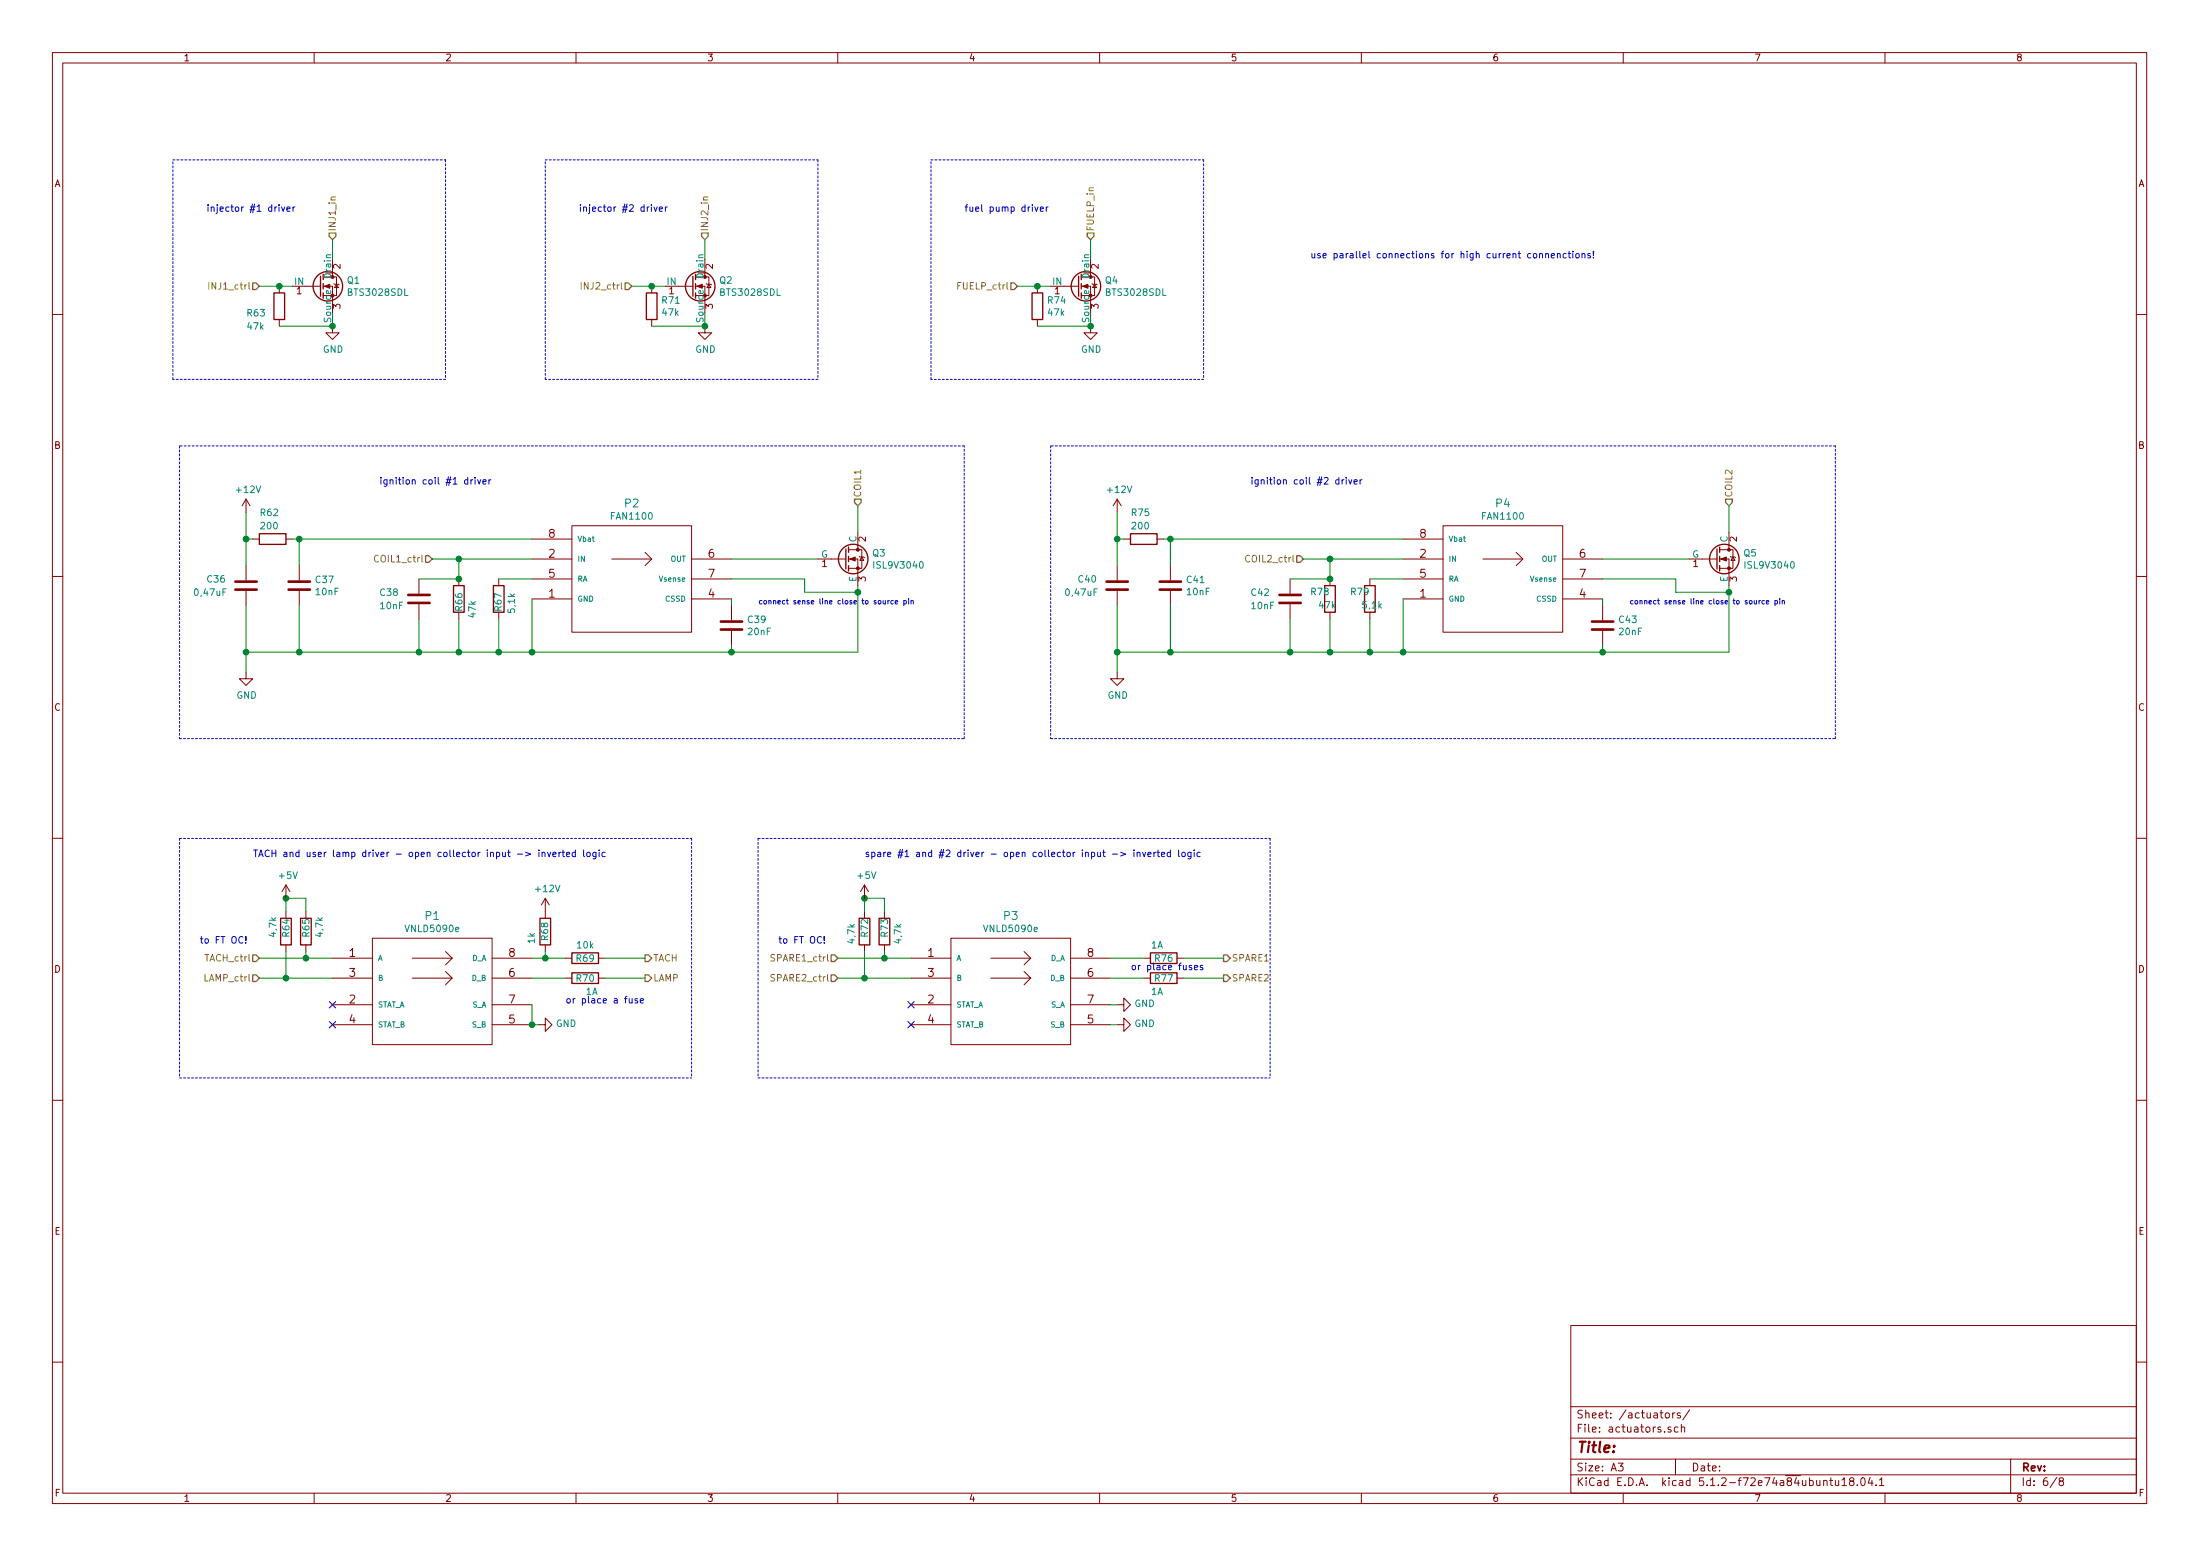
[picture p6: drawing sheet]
EESchema Schematic File Version 4
LIBS:Tuareg-cache
EELAYER 29 0
EELAYER END
$Descr A3 16535 11693
encoding utf-8
Sheet 6 8
Title ""
Date ""
Rev ""
Comp ""
Comment1 ""
Comment2 ""
Comment3 ""
Comment4 ""
$EndDescr
Text Notes 1550 1600 0    50   ~ 0
injector #1 driver
Text HLabel 2500 1800 1    50   Input ~ 0
INJ1_in
Wire Wire Line
	2500 1800 2500 1950
$Comp
L power:GND #PWR040
U 1 1
P 2500 2450
F 0 "#PWR040" H 2500 2200 50  0001 C CNN
F 1 "GND" H 2505 2277 50  0000 C CNN
F 2 "" H 2500 2450 50  0001 C CNN
F 3 "" H 2500 2450 50  0001 C CNN
	1    2500 2450
	1    0    0    -1  
$EndComp
$Comp
L Device:R R63
U 1 1
P 2100 2300
F 0 "R63" H 1850 2250 50  0000 L CNN
F 1 "47k" H 1850 2150 50  0000 L CNN
F 2 "Resistor_SMD:R_0805_2012Metric" V 2030 2300 50  0001 C CNN
F 3 "~" H 2100 2300 50  0001 C CNN
F 4 "71-CRCW080547K0FKEAC" H 2100 2300 50  0001 C CNN "Mouser"
	1    2100 2300
	1    0    0    -1  
$EndComp
Wire Wire Line
	2200 2150 2100 2150
Wire Wire Line
	2100 2450 2500 2450
Wire Wire Line
	2500 2350 2500 2450
Connection ~ 2500 2450
Wire Wire Line
	2100 2150 1950 2150
Connection ~ 2100 2150
Text HLabel 1950 2150 0    50   Input ~ 0
INJ1_ctrl
Wire Notes Line
	1300 1200 3350 1200
Wire Notes Line
	3350 1200 3350 2850
Wire Notes Line
	3350 2850 1300 2850
Wire Notes Line
	1300 2850 1300 1200
Text Notes 4350 1600 0    50   ~ 0
injector #2 driver
Text HLabel 5300 1800 1    50   Input ~ 0
INJ2_in
Wire Wire Line
	5300 1800 5300 1950
$Comp
L power:GND #PWR043
U 1 1
P 5300 2450
F 0 "#PWR043" H 5300 2200 50  0001 C CNN
F 1 "GND" H 5305 2277 50  0000 C CNN
F 2 "" H 5300 2450 50  0001 C CNN
F 3 "" H 5300 2450 50  0001 C CNN
	1    5300 2450
	1    0    0    -1  
$EndComp
$Comp
L Device:R R71
U 1 1
P 4900 2300
F 0 "R71" H 4970 2346 50  0000 L CNN
F 1 "47k" H 4970 2255 50  0000 L CNN
F 2 "Resistor_SMD:R_0805_2012Metric" V 4830 2300 50  0001 C CNN
F 3 "~" H 4900 2300 50  0001 C CNN
F 4 "71-CRCW080547K0FKEAC" H 4900 2300 50  0001 C CNN "Mouser"
	1    4900 2300
	1    0    0    -1  
$EndComp
Wire Wire Line
	5000 2150 4900 2150
Wire Wire Line
	4900 2450 5300 2450
Wire Wire Line
	5300 2350 5300 2450
Connection ~ 5300 2450
Wire Wire Line
	4900 2150 4750 2150
Connection ~ 4900 2150
Text HLabel 4750 2150 0    50   Input ~ 0
INJ2_ctrl
Wire Notes Line
	4100 1200 6150 1200
Wire Notes Line
	6150 1200 6150 2850
Wire Notes Line
	6150 2850 4100 2850
Wire Notes Line
	4100 2850 4100 1200
Text Notes 7250 1600 0    50   ~ 0
fuel pump driver
Text HLabel 8200 1800 1    50   Input ~ 0
FUELP_in
Wire Wire Line
	8200 1800 8200 1950
$Comp
L power:GND #PWR045
U 1 1
P 8200 2450
F 0 "#PWR045" H 8200 2200 50  0001 C CNN
F 1 "GND" H 8205 2277 50  0000 C CNN
F 2 "" H 8200 2450 50  0001 C CNN
F 3 "" H 8200 2450 50  0001 C CNN
	1    8200 2450
	1    0    0    -1  
$EndComp
$Comp
L Device:R R74
U 1 1
P 7800 2300
F 0 "R74" H 7870 2346 50  0000 L CNN
F 1 "47k" H 7870 2255 50  0000 L CNN
F 2 "Resistor_SMD:R_0805_2012Metric" V 7730 2300 50  0001 C CNN
F 3 "~" H 7800 2300 50  0001 C CNN
F 4 "71-CRCW080547K0FKEAC" H 7800 2300 50  0001 C CNN "Mouser"
	1    7800 2300
	1    0    0    -1  
$EndComp
Wire Wire Line
	7900 2150 7800 2150
Wire Wire Line
	7800 2450 8200 2450
Wire Wire Line
	8200 2350 8200 2450
Connection ~ 8200 2450
Wire Wire Line
	7800 2150 7650 2150
Connection ~ 7800 2150
Text HLabel 7650 2150 0    50   Input ~ 0
FUELP_ctrl
Wire Notes Line
	7000 1200 9050 1200
Wire Notes Line
	9050 1200 9050 2850
Wire Notes Line
	9050 2850 7000 2850
Wire Notes Line
	7000 2850 7000 1200
$Comp
L Device:C C36
U 1 1
P 1850 4400
F 0 "C36" H 1550 4450 50  0000 L CNN
F 1 "0,47uF" H 1450 4350 50  0000 L CNN
F 2 "Capacitor_SMD:C_0805_2012Metric" H 1888 4250 50  0001 C CNN
F 3 "~" H 1850 4400 50  0001 C CNN
F 4 "80-C0805C474K5RECTU" H 1850 4400 50  0001 C CNN "Mouser"
	1    1850 4400
	1    0    0    -1  
$EndComp
$Comp
L Device:C C37
U 1 1
P 2250 4400
F 0 "C37" H 2365 4446 50  0000 L CNN
F 1 "10nF" H 2365 4355 50  0000 L CNN
F 2 "Capacitor_SMD:C_0805_2012Metric" H 2288 4250 50  0001 C CNN
F 3 "~" H 2250 4400 50  0001 C CNN
F 4 "80-C0805C103K1R" H 2250 4400 50  0001 C CNN "Mouser"
	1    2250 4400
	1    0    0    -1  
$EndComp
Text HLabel 6450 3800 1    50   Input ~ 0
COIL1
Text HLabel 13000 3800 1    50   Input ~ 0
COIL2
Text HLabel 3250 4200 0    50   Input ~ 0
COIL1_ctrl
Text HLabel 9800 4200 0    50   Input ~ 0
COIL2_ctrl
Text Notes 2850 3650 0    50   ~ 0
ignition coil #1 driver
NoConn ~ 2500 7550
$Comp
L Device:R R64
U 1 1
P 2150 7000
F 0 "R64" V 2150 6950 50  0000 L CNN
F 1 "4,7k" V 2050 6950 50  0000 L CNN
F 2 "Resistor_SMD:R_0805_2012Metric" V 2080 7000 50  0001 C CNN
F 3 "~" H 2150 7000 50  0001 C CNN
F 4 "71-CRCW08054K70FKEAC " H 2150 7000 50  0001 C CNN "Mouser"
	1    2150 7000
	1    0    0    -1  
$EndComp
$Comp
L Device:R R65
U 1 1
P 2300 7000
F 0 "R65" V 2300 6950 50  0000 L CNN
F 1 "4,7k" V 2400 6950 50  0000 L CNN
F 2 "Resistor_SMD:R_0805_2012Metric" V 2230 7000 50  0001 C CNN
F 3 "~" H 2300 7000 50  0001 C CNN
F 4 "71-CRCW08054K70FKEAC " H 2300 7000 50  0001 C CNN "Mouser"
	1    2300 7000
	1    0    0    -1  
$EndComp
$Comp
L power:GND #PWR041
U 1 1
P 4050 7700
F 0 "#PWR041" H 4050 7450 50  0001 C CNN
F 1 "GND" V 4055 7572 50  0000 R CNN
F 2 "" H 4050 7700 50  0001 C CNN
F 3 "" H 4050 7700 50  0001 C CNN
	1    4050 7700
	0    -1   -1   0   
$EndComp
Wire Wire Line
	2500 7200 2300 7200
Wire Wire Line
	2300 7200 2300 7150
Wire Wire Line
	2500 7350 2150 7350
Wire Wire Line
	2150 7350 2150 7150
Wire Wire Line
	2300 7200 1950 7200
Connection ~ 2300 7200
Wire Wire Line
	2150 7350 1950 7350
Connection ~ 2150 7350
Wire Wire Line
	2150 6750 2150 6850
Wire Wire Line
	2150 6750 2300 6750
Wire Wire Line
	2300 6750 2300 6850
Connection ~ 2150 6750
$Comp
L power:+5V #PWR039
U 1 1
P 2150 6750
F 0 "#PWR039" H 2150 6600 50  0001 C CNN
F 1 "+5V" H 2165 6923 50  0000 C CNN
F 2 "" H 2150 6750 50  0001 C CNN
F 3 "" H 2150 6750 50  0001 C CNN
	1    2150 6750
	1    0    0    -1  
$EndComp
Text HLabel 1950 7200 0    50   Input ~ 0
TACH_ctrl
Text HLabel 1950 7350 0    50   Input ~ 0
LAMP_ctrl
Text Notes 1500 7100 0    50   ~ 0
to FT OC!
Text HLabel 4850 7200 2    50   Output ~ 0
TACH
Text HLabel 4850 7350 2    50   Output ~ 0
LAMP
Text Notes 1900 6450 0    50   ~ 0
TACH and user lamp driver - open collector input -> inverted logic
$Comp
L Device:R R69
U 1 1
P 4400 7200
F 0 "R69" V 4400 7200 50  0000 C CNN
F 1 "10k" V 4300 7200 50  0000 C CNN
F 2 "Resistor_SMD:R_0805_2012Metric" V 4330 7200 50  0001 C CNN
F 3 "~" H 4400 7200 50  0001 C CNN
F 4 "279-CRGCQ0805F10K" H 4400 7200 50  0001 C CNN "Mouser"
	1    4400 7200
	0    1    1    0   
$EndComp
$Comp
L Device:R R70
U 1 1
P 4400 7350
F 0 "R70" V 4400 7350 50  0000 C CNN
F 1 "1A" V 4500 7400 50  0000 C CNN
F 2 "Resistor_SMD:R_0805_2012Metric" V 4330 7350 50  0001 C CNN
F 3 "~" H 4400 7350 50  0001 C CNN
F 4 "594-MFU0805-FF-1.0" H 4400 7350 50  0001 C CNN "Mouser"
	1    4400 7350
	0    1    1    0   
$EndComp
Wire Wire Line
	4550 7350 4850 7350
Text HLabel 9200 7200 2    50   Output ~ 0
SPARE1
Text HLabel 9200 7350 2    50   Output ~ 0
SPARE2
Text Notes 6500 6450 0    50   ~ 0
spare #1 and #2 driver - open collector input -> inverted logic
$Comp
L boctok:FAN1100 P2
U 1 1
P 4750 4350
F 0 "P2" H 4750 4921 60  0000 C CNN
F 1 "FAN1100" H 4750 4823 50  0000 C CNN
F 2 "boctok_footprints:FAN_1100" H 4850 4900 60  0001 C CNN
F 3 "" H 4750 4350 60  0000 C CNN
F 4 "512-FAN1100_F085" H 4750 4350 50  0001 C CNN "Mouser"
	1    4750 4350
	1    0    0    -1  
$EndComp
$Comp
L Device:R R62
U 1 1
P 2050 4050
F 0 "R62" V 1850 3950 50  0000 L CNN
F 1 "200" V 1950 3950 50  0000 L CNN
F 2 "Resistor_SMD:R_1206_3216Metric" V 1980 4050 50  0001 C CNN
F 3 "~" H 2050 4050 50  0001 C CNN
F 4 "71-CRCW1206200RFKEAC" H 2050 4050 50  0001 C CNN "Mouser"
	1    2050 4050
	0    1    1    0   
$EndComp
$Comp
L power:+12V #PWR037
U 1 1
P 1850 3850
F 0 "#PWR037" H 1850 3700 50  0001 C CNN
F 1 "+12V" H 1865 4023 50  0000 C CNN
F 2 "" H 1850 3850 50  0001 C CNN
F 3 "" H 1850 3850 50  0001 C CNN
	1    1850 3850
	1    0    0    -1  
$EndComp
$Comp
L Device:R R67
U 1 1
P 3750 4500
F 0 "R67" V 3750 4450 50  0000 L CNN
F 1 "5,1k" V 3650 4450 50  0000 L CNN
F 2 "Resistor_SMD:R_0805_2012Metric" V 3680 4500 50  0001 C CNN
F 3 "~" H 3750 4500 50  0001 C CNN
F 4 "71-CRCW08055K10FKEAC" H 3750 4500 50  0001 C CNN "Mouser"
	1    3750 4500
	-1   0    0    1   
$EndComp
Wire Wire Line
	4000 4350 3750 4350
$Comp
L power:GND #PWR038
U 1 1
P 1850 5050
F 0 "#PWR038" H 1850 4800 50  0001 C CNN
F 1 "GND" H 1855 4877 50  0000 C CNN
F 2 "" H 1850 5050 50  0001 C CNN
F 3 "" H 1850 5050 50  0001 C CNN
	1    1850 5050
	1    0    0    -1  
$EndComp
Wire Wire Line
	5500 4550 5500 4500
$Comp
L Device:C C39
U 1 1
P 5500 4700
F 0 "C39" H 5615 4746 50  0000 L CNN
F 1 "20nF" H 5615 4655 50  0000 L CNN
F 2 "Capacitor_SMD:C_0805_2012Metric" H 5538 4550 50  0001 C CNN
F 3 "~" H 5500 4700 50  0001 C CNN
F 4 "581-08055C203KAT2A " H 5500 4700 50  0001 C CNN "Mouser"
	1    5500 4700
	1    0    0    -1  
$EndComp
Wire Wire Line
	3750 4900 4000 4900
Wire Wire Line
	5500 4900 5500 4850
Wire Wire Line
	4000 4500 4000 4900
Connection ~ 4000 4900
Wire Wire Line
	4000 4900 5500 4900
Connection ~ 3750 4900
Connection ~ 2250 4900
Wire Wire Line
	2250 4550 2250 4900
Wire Wire Line
	3750 4650 3750 4900
$Comp
L Device:R R66
U 1 1
P 3450 4500
F 0 "R66" V 3450 4400 50  0000 L CNN
F 1 "47k" V 3550 4350 50  0000 L CNN
F 2 "Resistor_SMD:R_0805_2012Metric" V 3380 4500 50  0001 C CNN
F 3 "~" H 3450 4500 50  0001 C CNN
F 4 "71-CRCW080547K0FKEAC" H 3450 4500 50  0001 C CNN "Mouser"
	1    3450 4500
	1    0    0    -1  
$EndComp
Wire Wire Line
	3450 4650 3450 4900
Wire Wire Line
	3450 4900 3750 4900
Wire Wire Line
	3450 4350 3450 4200
Wire Wire Line
	3450 4200 4000 4200
Wire Wire Line
	3250 4200 3450 4200
Connection ~ 3450 4200
Wire Wire Line
	1850 3850 1850 4050
Wire Wire Line
	1900 4050 1850 4050
Connection ~ 1850 4050
Wire Wire Line
	1850 4050 1850 4250
Wire Wire Line
	2200 4050 2250 4050
Wire Wire Line
	2250 4050 2250 4250
Wire Wire Line
	4000 4050 2250 4050
Connection ~ 2250 4050
Wire Wire Line
	1850 4550 1850 4900
Wire Wire Line
	1850 4900 2250 4900
Wire Wire Line
	2250 4900 3150 4900
Connection ~ 3450 4900
Wire Wire Line
	1850 5050 1850 4900
Connection ~ 1850 4900
Wire Wire Line
	6150 4200 5500 4200
Wire Wire Line
	6450 4400 6450 4450
Wire Wire Line
	6450 4900 5500 4900
Connection ~ 5500 4900
Wire Wire Line
	6450 3800 6450 4000
Wire Wire Line
	5500 4350 6050 4350
Wire Wire Line
	6050 4350 6050 4450
Wire Wire Line
	6050 4450 6450 4450
Connection ~ 6450 4450
Wire Wire Line
	6450 4450 6450 4900
Text Notes 5700 4550 0    39   ~ 0
connect sense line close to source pin
$Comp
L Device:C C38
U 1 1
P 3150 4500
F 0 "C38" H 2850 4550 50  0000 L CNN
F 1 "10nF" H 2850 4450 50  0000 L CNN
F 2 "Capacitor_SMD:C_0805_2012Metric" H 3188 4350 50  0001 C CNN
F 3 "~" H 3150 4500 50  0001 C CNN
F 4 "80-C0805C103K1R" H 3150 4500 50  0001 C CNN "Mouser"
	1    3150 4500
	1    0    0    -1  
$EndComp
Wire Wire Line
	3150 4650 3150 4900
Connection ~ 3150 4900
Wire Wire Line
	3150 4900 3450 4900
Wire Wire Line
	3150 4350 3450 4350
Connection ~ 3450 4350
Wire Notes Line
	1350 5550 7250 5550
Wire Notes Line
	7250 5550 7250 3350
Wire Notes Line
	7250 3350 1350 3350
Wire Notes Line
	1350 3350 1350 5550
$Comp
L Device:C C40
U 1 1
P 8400 4400
F 0 "C40" H 8100 4450 50  0000 L CNN
F 1 "0,47uF" H 8000 4350 50  0000 L CNN
F 2 "Capacitor_SMD:C_0805_2012Metric" H 8438 4250 50  0001 C CNN
F 3 "~" H 8400 4400 50  0001 C CNN
F 4 "80-C0805C474K5RECTU" H 8400 4400 50  0001 C CNN "Mouser"
	1    8400 4400
	1    0    0    -1  
$EndComp
$Comp
L Device:C C41
U 1 1
P 8800 4400
F 0 "C41" H 8915 4446 50  0000 L CNN
F 1 "10nF" H 8915 4355 50  0000 L CNN
F 2 "Capacitor_SMD:C_0805_2012Metric" H 8838 4250 50  0001 C CNN
F 3 "~" H 8800 4400 50  0001 C CNN
F 4 "80-C0805C103K1R" H 8800 4400 50  0001 C CNN "Mouser"
	1    8800 4400
	1    0    0    -1  
$EndComp
Text Notes 9400 3650 0    50   ~ 0
ignition coil #2 driver
$Comp
L boctok:FAN1100 P4
U 1 1
P 11300 4350
F 0 "P4" H 11300 4921 60  0000 C CNN
F 1 "FAN1100" H 11300 4823 50  0000 C CNN
F 2 "boctok_footprints:FAN_1100" H 11400 4900 60  0001 C CNN
F 3 "" H 11300 4350 60  0000 C CNN
F 4 "512-FAN1100_F085" H 11300 4350 50  0001 C CNN "Mouser"
	1    11300 4350
	1    0    0    -1  
$EndComp
$Comp
L Device:R R75
U 1 1
P 8600 4050
F 0 "R75" V 8400 3950 50  0000 L CNN
F 1 "200" V 8500 3950 50  0000 L CNN
F 2 "Resistor_SMD:R_1206_3216Metric" V 8530 4050 50  0001 C CNN
F 3 "~" H 8600 4050 50  0001 C CNN
F 4 "71-CRCW1206200RFKEAC" H 8600 4050 50  0001 C CNN "Mouser"
	1    8600 4050
	0    1    1    0   
$EndComp
$Comp
L power:+12V #PWR046
U 1 1
P 8400 3850
F 0 "#PWR046" H 8400 3700 50  0001 C CNN
F 1 "+12V" H 8415 4023 50  0000 C CNN
F 2 "" H 8400 3850 50  0001 C CNN
F 3 "" H 8400 3850 50  0001 C CNN
	1    8400 3850
	1    0    0    -1  
$EndComp
$Comp
L Device:R R79
U 1 1
P 10300 4500
F 0 "R79" H 10300 4450 50  0000 L CNN
F 1 "5,1k" H 10200 4550 50  0000 L CNN
F 2 "Resistor_SMD:R_0805_2012Metric" V 10230 4500 50  0001 C CNN
F 3 "~" H 10300 4500 50  0001 C CNN
F 4 "71-CRCW08055K10FKEAC" H 10300 4500 50  0001 C CNN "Mouser"
	1    10300 4500
	-1   0    0    1   
$EndComp
Wire Wire Line
	10550 4350 10300 4350
$Comp
L power:GND #PWR047
U 1 1
P 8400 5050
F 0 "#PWR047" H 8400 4800 50  0001 C CNN
F 1 "GND" H 8405 4877 50  0000 C CNN
F 2 "" H 8400 5050 50  0001 C CNN
F 3 "" H 8400 5050 50  0001 C CNN
	1    8400 5050
	1    0    0    -1  
$EndComp
Wire Wire Line
	12050 4550 12050 4500
$Comp
L Device:C C43
U 1 1
P 12050 4700
F 0 "C43" H 12165 4746 50  0000 L CNN
F 1 "20nF" H 12165 4655 50  0000 L CNN
F 2 "Capacitor_SMD:C_0805_2012Metric" H 12088 4550 50  0001 C CNN
F 3 "~" H 12050 4700 50  0001 C CNN
F 4 "581-08055C203KAT2A " H 12050 4700 50  0001 C CNN "Mouser"
	1    12050 4700
	1    0    0    -1  
$EndComp
Wire Wire Line
	10300 4900 10550 4900
Wire Wire Line
	12050 4900 12050 4850
Wire Wire Line
	10550 4500 10550 4900
Connection ~ 10550 4900
Wire Wire Line
	10550 4900 12050 4900
Connection ~ 10300 4900
Connection ~ 8800 4900
Wire Wire Line
	8800 4550 8800 4900
Wire Wire Line
	10300 4650 10300 4900
$Comp
L Device:R R78
U 1 1
P 10000 4500
F 0 "R78" H 10000 4450 50  0000 L CNN
F 1 "47k" H 9950 4550 50  0000 L CNN
F 2 "Resistor_SMD:R_0805_2012Metric" V 9930 4500 50  0001 C CNN
F 3 "~" H 10000 4500 50  0001 C CNN
F 4 "71-CRCW080547K0FKEAC" H 10000 4500 50  0001 C CNN "Mouser"
	1    10000 4500
	-1   0    0    1   
$EndComp
Wire Wire Line
	10000 4650 10000 4900
Wire Wire Line
	10000 4900 10300 4900
Wire Wire Line
	10000 4350 10000 4200
Wire Wire Line
	10000 4200 10550 4200
Wire Wire Line
	9800 4200 10000 4200
Connection ~ 10000 4200
Wire Wire Line
	8400 3850 8400 4050
Wire Wire Line
	8450 4050 8400 4050
Connection ~ 8400 4050
Wire Wire Line
	8400 4050 8400 4250
Wire Wire Line
	8750 4050 8800 4050
Wire Wire Line
	8800 4050 8800 4250
Wire Wire Line
	10550 4050 8800 4050
Connection ~ 8800 4050
Wire Wire Line
	8400 4550 8400 4900
Wire Wire Line
	8400 4900 8800 4900
Wire Wire Line
	8800 4900 9700 4900
Connection ~ 10000 4900
Wire Wire Line
	8400 5050 8400 4900
Connection ~ 8400 4900
Wire Wire Line
	12700 4200 12050 4200
Wire Wire Line
	13000 4400 13000 4450
Wire Wire Line
	13000 4900 12050 4900
Connection ~ 12050 4900
Wire Wire Line
	13000 3800 13000 4000
Wire Wire Line
	12050 4350 12600 4350
Wire Wire Line
	12600 4350 12600 4450
Wire Wire Line
	12600 4450 13000 4450
Connection ~ 13000 4450
Wire Wire Line
	13000 4450 13000 4900
Text Notes 12250 4550 0    39   ~ 0
connect sense line close to source pin
$Comp
L Device:C C42
U 1 1
P 9700 4500
F 0 "C42" H 9400 4550 50  0000 L CNN
F 1 "10nF" H 9400 4450 50  0000 L CNN
F 2 "Capacitor_SMD:C_0805_2012Metric" H 9738 4350 50  0001 C CNN
F 3 "~" H 9700 4500 50  0001 C CNN
F 4 "80-C0805C103K1R" H 9700 4500 50  0001 C CNN "Mouser"
	1    9700 4500
	1    0    0    -1  
$EndComp
Wire Wire Line
	9700 4650 9700 4900
Connection ~ 9700 4900
Wire Wire Line
	9700 4900 10000 4900
Wire Wire Line
	9700 4350 10000 4350
Connection ~ 10000 4350
Wire Notes Line
	7900 5550 13800 5550
Wire Notes Line
	13800 5550 13800 3350
Wire Notes Line
	13800 3350 7900 3350
Wire Notes Line
	7900 3350 7900 5550
$Comp
L boctok:VNLD5090e P1
U 1 1
P 3250 7450
F 0 "P1" H 3250 8021 60  0000 C CNN
F 1 "VNLD5090e" H 3250 7923 50  0000 C CNN
F 2 "boctok_footprints:VNLD5090e" H 3350 8000 60  0001 C CNN
F 3 "" H 3250 7550 60  0000 C CNN
F 4 "511-VNLD5090-E" H 3250 7450 50  0001 C CNN "Mouser"
	1    3250 7450
	1    0    0    -1  
$EndComp
NoConn ~ 2500 7700
Wire Wire Line
	4050 7700 4000 7700
Wire Wire Line
	4000 7700 4000 7550
Connection ~ 4000 7700
$Comp
L Device:R R68
U 1 1
P 4100 7000
F 0 "R68" V 4100 7000 50  0000 C CNN
F 1 "1k" V 4200 7050 50  0000 C CNN
F 2 "Resistor_SMD:R_0805_2012Metric" V 4030 7000 50  0001 C CNN
F 3 "~" H 4100 7000 50  0001 C CNN
F 4 "71-CRCW08051K00FKEAC " H 4100 7000 50  0001 C CNN "Mouser"
	1    4100 7000
	-1   0    0    1   
$EndComp
Wire Wire Line
	4000 7350 4250 7350
$Comp
L power:+12V #PWR042
U 1 1
P 4100 6850
F 0 "#PWR042" H 4100 6700 50  0001 C CNN
F 1 "+12V" H 4115 7023 50  0000 C CNN
F 2 "" H 4100 6850 50  0001 C CNN
F 3 "" H 4100 6850 50  0001 C CNN
	1    4100 6850
	1    0    0    -1  
$EndComp
Wire Wire Line
	4850 7200 4550 7200
Wire Wire Line
	4000 7200 4100 7200
Wire Wire Line
	4100 7150 4100 7200
Connection ~ 4100 7200
Wire Wire Line
	4100 7200 4250 7200
Wire Notes Line
	1350 6300 1350 8100
Wire Notes Line
	1350 8100 5200 8100
Wire Notes Line
	5200 6300 5200 8100
Wire Notes Line
	1350 6300 5200 6300
NoConn ~ 6850 7550
$Comp
L Device:R R72
U 1 1
P 6500 7000
F 0 "R72" V 6500 6950 50  0000 L CNN
F 1 "4,7k" V 6400 6900 50  0000 L CNN
F 2 "Resistor_SMD:R_0805_2012Metric" V 6430 7000 50  0001 C CNN
F 3 "~" H 6500 7000 50  0001 C CNN
F 4 "71-CRCW08054K70FKEAC " H 6500 7000 50  0001 C CNN "Mouser"
	1    6500 7000
	1    0    0    -1  
$EndComp
$Comp
L Device:R R73
U 1 1
P 6650 7000
F 0 "R73" V 6650 6950 50  0000 L CNN
F 1 "4,7k" V 6750 6900 50  0000 L CNN
F 2 "Resistor_SMD:R_0805_2012Metric" V 6580 7000 50  0001 C CNN
F 3 "~" H 6650 7000 50  0001 C CNN
F 4 "71-CRCW08054K70FKEAC " H 6650 7000 50  0001 C CNN "Mouser"
	1    6650 7000
	1    0    0    -1  
$EndComp
$Comp
L power:GND #PWR049
U 1 1
P 8400 7700
F 0 "#PWR049" H 8400 7450 50  0001 C CNN
F 1 "GND" V 8405 7572 50  0000 R CNN
F 2 "" H 8400 7700 50  0001 C CNN
F 3 "" H 8400 7700 50  0001 C CNN
	1    8400 7700
	0    -1   -1   0   
$EndComp
Wire Wire Line
	6850 7200 6650 7200
Wire Wire Line
	6650 7200 6650 7150
Wire Wire Line
	6850 7350 6500 7350
Wire Wire Line
	6500 7350 6500 7150
Wire Wire Line
	6650 7200 6300 7200
Connection ~ 6650 7200
Wire Wire Line
	6500 7350 6300 7350
Connection ~ 6500 7350
Wire Wire Line
	6500 6750 6500 6850
Wire Wire Line
	6500 6750 6650 6750
Wire Wire Line
	6650 6750 6650 6850
Connection ~ 6500 6750
$Comp
L power:+5V #PWR044
U 1 1
P 6500 6750
F 0 "#PWR044" H 6500 6600 50  0001 C CNN
F 1 "+5V" H 6515 6923 50  0000 C CNN
F 2 "" H 6500 6750 50  0001 C CNN
F 3 "" H 6500 6750 50  0001 C CNN
	1    6500 6750
	1    0    0    -1  
$EndComp
Text Notes 5850 7100 0    50   ~ 0
to FT OC!
$Comp
L Device:R R76
U 1 1
P 8750 7200
F 0 "R76" V 8750 7200 50  0000 C CNN
F 1 "1A" V 8650 7150 50  0000 C CNN
F 2 "Resistor_SMD:R_1210_3225Metric" V 8680 7200 50  0001 C CNN
F 3 "~" H 8750 7200 50  0001 C CNN
F 4 "594-MFU1206FF01000P1 " H 8750 7200 50  0001 C CNN "Mouser"
	1    8750 7200
	0    1    1    0   
$EndComp
$Comp
L Device:R R77
U 1 1
P 8750 7350
F 0 "R77" V 8750 7350 50  0000 C CNN
F 1 "1A" V 8850 7300 50  0000 C CNN
F 2 "Resistor_SMD:R_1210_3225Metric" V 8680 7350 50  0001 C CNN
F 3 "~" H 8750 7350 50  0001 C CNN
F 4 "594-MFU1206FF01000P1 " H 8750 7350 50  0001 C CNN "Mouser"
	1    8750 7350
	0    1    1    0   
$EndComp
Wire Wire Line
	8900 7350 9200 7350
Text HLabel 6300 7200 0    50   Input ~ 0
SPARE1_ctrl
Text HLabel 6300 7350 0    50   Input ~ 0
SPARE2_ctrl
$Comp
L boctok:VNLD5090e P3
U 1 1
P 7600 7450
F 0 "P3" H 7600 8021 60  0000 C CNN
F 1 "VNLD5090e" H 7600 7923 50  0000 C CNN
F 2 "boctok_footprints:VNLD5090e" H 7700 8000 60  0001 C CNN
F 3 "" H 7600 7550 60  0000 C CNN
F 4 "511-VNLD5090-E" H 7600 7450 50  0001 C CNN "Mouser"
	1    7600 7450
	1    0    0    -1  
$EndComp
NoConn ~ 6850 7700
Wire Wire Line
	8400 7700 8350 7700
Wire Wire Line
	8350 7350 8600 7350
Wire Wire Line
	9200 7200 8900 7200
Wire Notes Line
	5700 6300 5700 8100
Wire Notes Line
	5700 8100 9550 8100
Wire Notes Line
	9550 6300 9550 8100
Wire Notes Line
	5700 6300 9550 6300
$Comp
L boctok:BTS3028SDL Q1
U 1 1
P 2400 2150
F 0 "Q1" H 2605 2196 50  0000 L CNN
F 1 "BTS3028SDL" H 2605 2105 50  0000 L CNN
F 2 "boctok_footprints:BTS3028SD" H 2600 2075 50  0001 L CIN
F 3 "" H 2400 2150 50  0001 L CNN
F 4 "726-BTS3028SDL" H 2400 2150 50  0001 C CNN "Mouser"
	1    2400 2150
	1    0    0    -1  
$EndComp
$Comp
L boctok:BTS3028SDL Q2
U 1 1
P 5200 2150
F 0 "Q2" H 5405 2196 50  0000 L CNN
F 1 "BTS3028SDL" H 5405 2105 50  0000 L CNN
F 2 "boctok_footprints:BTS3028SD" H 5400 2075 50  0001 L CIN
F 3 "" H 5200 2150 50  0001 L CNN
F 4 "726-BTS3028SDL" H 5200 2150 50  0001 C CNN "Mouser"
	1    5200 2150
	1    0    0    -1  
$EndComp
$Comp
L boctok:BTS3028SDL Q4
U 1 1
P 8100 2150
F 0 "Q4" H 8305 2196 50  0000 L CNN
F 1 "BTS3028SDL" H 8305 2105 50  0000 L CNN
F 2 "boctok_footprints:BTS3028SD" H 8300 2075 50  0001 L CIN
F 3 "" H 8100 2150 50  0001 L CNN
F 4 "726-BTS3028SDL" H 8100 2150 50  0001 C CNN "Mouser"
	1    8100 2150
	1    0    0    -1  
$EndComp
$Comp
L boctok:ISL9V3040 Q3
U 1 1
P 6350 4200
F 0 "Q3" H 6556 4246 50  0000 L CNN
F 1 "ISL9V3040" H 6556 4155 50  0000 L CNN
F 2 "boctok_footprints:ISL9V3040" H 6550 4125 50  0001 L CIN
F 3 "" H 6350 4200 50  0001 L CNN
F 4 "512-ISL9V3040D3ST" H 6350 4200 50  0001 C CNN "Mouser"
	1    6350 4200
	1    0    0    -1  
$EndComp
$Comp
L boctok:ISL9V3040 Q5
U 1 1
P 12900 4200
F 0 "Q5" H 13106 4246 50  0000 L CNN
F 1 "ISL9V3040" H 13106 4155 50  0000 L CNN
F 2 "boctok_footprints:ISL9V3040" H 13100 4125 50  0001 L CIN
F 3 "" H 12900 4200 50  0001 L CNN
F 4 "512-ISL9V3040D3ST" H 12900 4200 50  0001 C CNN "Mouser"
	1    12900 4200
	1    0    0    -1  
$EndComp
$Comp
L power:GND #PWR048
U 1 1
P 8400 7550
F 0 "#PWR048" H 8400 7300 50  0001 C CNN
F 1 "GND" V 8405 7422 50  0000 R CNN
F 2 "" H 8400 7550 50  0001 C CNN
F 3 "" H 8400 7550 50  0001 C CNN
	1    8400 7550
	0    -1   -1   0   
$EndComp
Wire Wire Line
	8400 7550 8350 7550
Wire Wire Line
	8350 7200 8600 7200
Text Notes 9850 1950 0    50   ~ 0
use parallel connections for high current connenctions!
Text Notes 4250 7550 0    50   ~ 0
or place a fuse
Text Notes 8500 7300 0    50   ~ 0
or place fuses
$EndSCHEMATC
